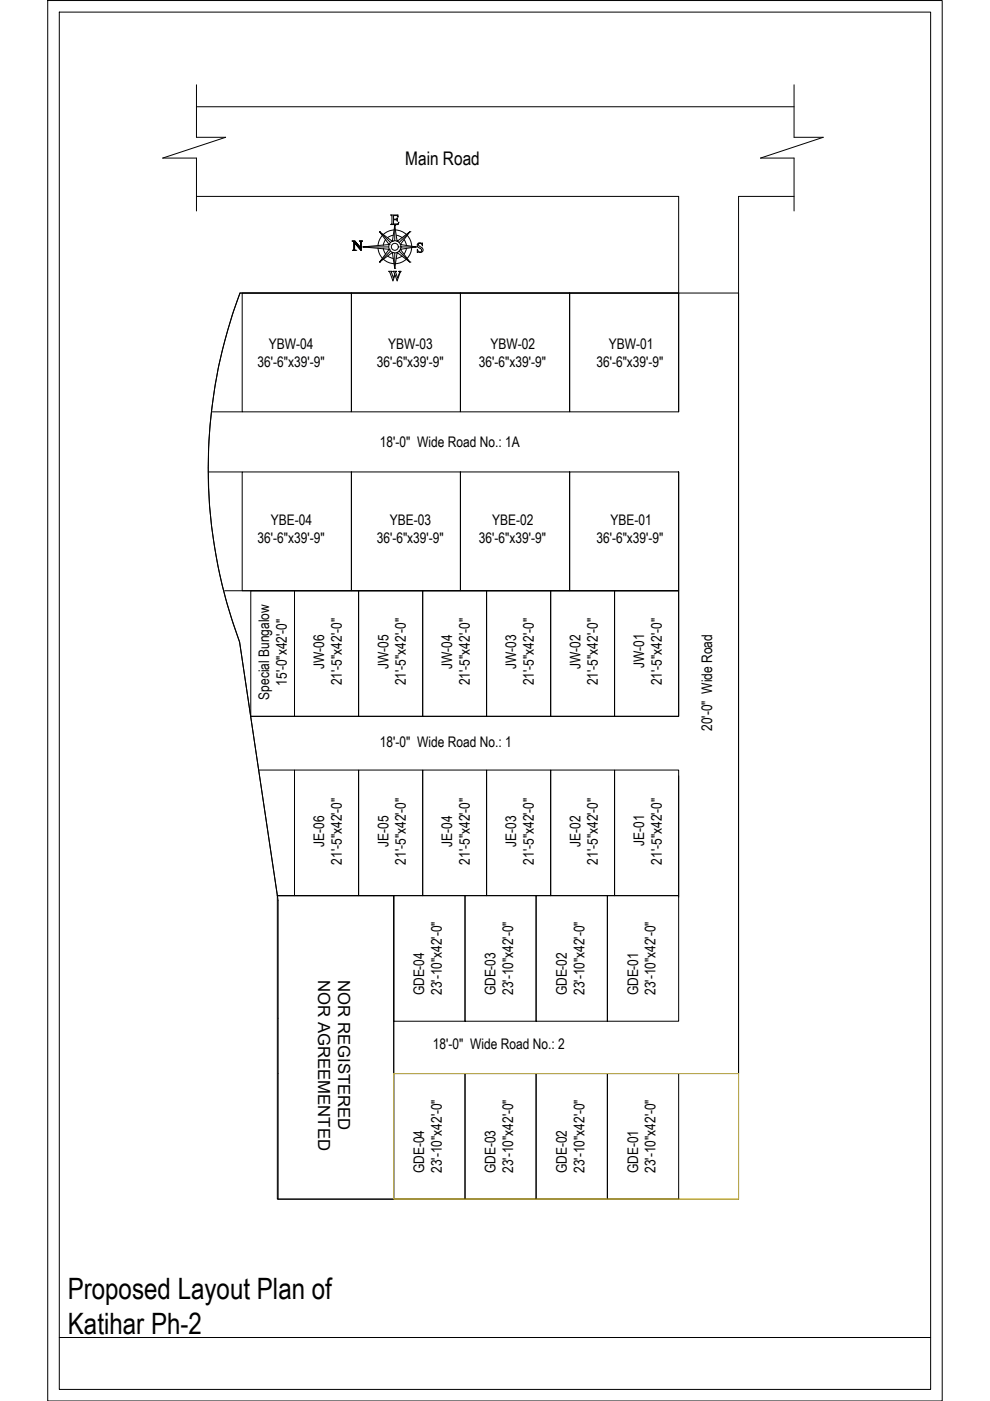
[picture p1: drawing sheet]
<svg xmlns="http://www.w3.org/2000/svg" width="210mm" height="297mm" viewBox="0 0 210 297" stroke-linecap="round" stroke-linejoin="round" font-family="sans-serif">
<!-- layer: 0 -->
<g fill="none" stroke="#000" stroke-width=".21">
<path d="M10.1 .1h189.7v296.9h-189.7zM12.6 2.6h184.7v292h-184.7zM41.7 18v11.1h6.1l-13.3 4.4h7.2v11.2M168.4 18v11.1h6.1l-13.3 4.4h7.2v11.2M41.7 22.6h126.7M41.7 41.6h102.2v45.7M74.8 53.1h.6M74.8 53.1h.1M74.8 51.1h.4M74.8 51.2h.5M74.9 53.1h.4M74.9 51.2h.4"/>
<path d="M74.9 51.3l-.2-.2h.5l1.2 1.4M74.9 51.3l.1 1.7M74.9 51.2h.5M75 53l-.2 .1M75 53h.2M75 51.3l1.5 1.6M75 53h.1M75.1 51.4v1.6M75.1 52.9l-.1 .1M75.1 51.3l1.4 1.6M75.1 51.5v1.5M75.1 52.9l.1 .1"/>
<path d="M75.2 51.5h.1M75.2 52.9v.1M75.2 51.5v1.4M75.2 53h.1M75.2 53l.2 .1M75.2 51.3l1.3 1.3M75.3 51.3l1.2 1.3M75.4 51.3l1.1 1.2M75.4 53.1h.1M76.3 51.1h.4M76.4 51.2l-.2-.1h.6l-.2 .1v1.9l-1.4-1.6M76.4 51.2h.2"/>
<path d="M76.4 51.2h.1M76.4 51.2l.1 1.3M76.4 51.2l.1 .1M76.5 52.7l-1.4-1.4 1.4 1.5M76.5 51.2v1.8M76.5 52.5h.1M76.5 51.2v1.9M76.6 51.2v.1M76.6 51.2h.1M77 52.4l5.5-.6-2-2.7 2.7 2.1 .5-3.4 .5 3.4 2.7-2.1-2 2.7 3.3 .6-3.3 .5 2 2.7-2.7-2.1-.5 3.4-.5-3.4-2.7 2.1 2-2.7zM77 52.4h.1M77 52.4h5.4"/>
<path d="M80.5 49.1l2.3 2.3M82.5 51.8h.1M82.5 52.9h.1M82.8 53.2l-2.3 2.4M83.2 51.2h.1M83.2 53.5h.1M83.7 47.8v3.2M83.7 53.6v3.3M84.2 51.2h.1M84.5 52.4h.1M84.6 53.2l2.3 2.4M84.9 52.9h.1"/>
<path d="M84.9 51.8h.1M85 52.4h.1M85 52.4h3.2M86.9 49.1l-2.3 2.3M88.2 52.4h.1M88.6 51.7l.2-.2h.8v.6l-.1-.1a.39 .39 0 0 0-.4-.4 .39 .39 0 0 0-.3 .5l.3 .2a.64 .64 0 0 1 .6 .9 .64 .64 0 0 1-1 .3h-.2v-.6a.44 .44 0 0 0 .5 .5 .44 .44 0 0 0 .3-.6l-.8-.5zM168.4 41.6h-11.8v212.6h-97.6v-63.3l-8.2-54.8a105.7 105.7 0 0 1 .1-74h93M50.9 62.1h105.7v165.5h-73.1v-37.7h-24.7l-8-53.8a105.2 105.2 0 0 1 .1-74zM51.4 62.1h23.1v25.2h-23.1zM74.5 62.1h23.1v25.2h-23.1zM97.6 62.1h23.2v25.2h-23.2zM120.8 62.1h23.1v25.2h-23.1z"/>
<path d="M44.8 87.3h6.6M44.2 100.1h7.2M51.4 100.1h23.1v25.2h-23.1zM74.5 100.1h23.1v25.2h-23.1zM97.6 100.1h23.2v25.2h-23.2zM120.8 100.1h23.1v25.2h-23.1zM143.9 100.1v51.7l-90.8 .1M47.6 125.3h96.3M53.2 125.3h9.2v26.6h-9.2zM62.4 125.3h13.6v26.6h-13.6zM76 125.3h13.6v26.6h-13.6zM89.6 125.3h13.6v26.6h-13.6z"/>
<path d="M103.2 125.3h13.6v26.6h-13.6zM116.8 125.3h13.5v26.6h-13.5zM130.3 125.3h13.6v26.6h-13.6zM54.9 163.3h7.5M62.4 163.3h13.6v26.6h-13.6zM76 163.3h13.6v26.6h-13.6zM89.6 163.3h13.6v26.6h-13.6zM103.2 163.3h13.6v26.6h-13.6zM116.8 163.3h13.5v26.6h-13.5zM130.3 163.3h13.6v26.6h-13.6zM143.9 164.5v25.7M58.8 189.9h24.7v64.3h-24.7z"/>
<path d="M58.8 189.9h3.6M83.5 189.9h15.1v26.6h-15.1zM98.6 189.9h15.1v26.6h-15.1zM113.7 189.9h15.1v26.6h-15.1zM128.8 189.9h15.1v26.6h-15.1zM83.5 227.6h15.1v26.6h-15.1zM98.6 227.6h15.1v26.6h-15.1zM113.7 227.6h15.1v26.6h-15.1zM128.8 227.6h15.1v26.6h-15.1zM12.6 283.6h184.7"/>
<circle cx="83.7" cy="52.3" r="1.29"/>
<circle cx="83.7" cy="52.3" r=".74"/>
</g>
<!-- layer: WARDROBE -->
<path d="M80.1 52.6l.4 1.4 .6 .8M81.1 49.9l-.6 .8-.4 1.4M81.3 52.6l.5 1.3M81.3 55l.8 .5 1.5 .4M81.8 50.8l-.5 1.2M82.2 54.3l1.2 .5M85.2 54.3l-1.2 .5M85.7 50.8l.5 1.2M86.1 55l-.8 .5-1.4 .4M86.2 52.6l-.5 1.3M86.3 49.9l.8 1.3 .2 1M87.3 52.5l-.2 1-.8 1.3" fill="none" stroke="#000" stroke-width=".21"/>
<!-- layer: 0 -->
<path d="M83.5 227.6h73.1v26.6h-73.1z" fill="none" stroke="#f8d731" stroke-width=".21"/>
<g font-size="6.2">
<text x="14.4" y="275.4">Proposed Layout Plan of</text>
<text x="14.4" y="282.9">Katihar Ph-2</text>
</g>
<g font-size="4.9">
<text x="81.5" y="48.7">E</text>
<text x="81.1" y="60.7">W</text>
</g>
<text font-size="4" x="85.9" y="35">Main Road</text>
<g font-size="3.5">
<text x="67.4" y="207.8" transform="rotate(90 67.4 207.8)">NOR AGREEMENTED</text>
<text x="71.7" y="207.8" transform="rotate(90 71.7 207.8)">NOR REGISTERED</text>
</g>
<g font-size="3.1">
<text x="54.6" y="77.7">36'-6&quot;x39'-9&quot;</text>
<text x="57" y="74">YBW-04</text>
<text x="79.9" y="77.7">36'-6&quot;x39'-9&quot;</text>
<text x="82.3" y="74">YBW-03</text>
<text x="101.6" y="77.7">36'-6&quot;x39'-9&quot;</text>
<text x="104" y="74">YBW-02</text>
<text x="126.4" y="77.7">36'-6&quot;x39'-9&quot;</text>
<text x="129.1" y="74">YBW-01</text>
<text x="80.6" y="94.7">18'-0&quot; Wide Road No.: 1A</text>
<text x="57.4" y="111.4">YBE-04</text>
<text x="82.7" y="111.4">YBE-03</text>
<text x="104.4" y="111.4">YBE-02</text>
<text x="129.4" y="111.4">YBE-01</text>
<text x="54.6" y="115.1">36'-6&quot;x39'-9&quot;</text>
<text x="79.9" y="115.1">36'-6&quot;x39'-9&quot;</text>
<text x="101.6" y="115.1">36'-6&quot;x39'-9&quot;</text>
<text x="126.4" y="115.1">36'-6&quot;x39'-9&quot;</text>
<text x="68.7" y="141.8" transform="rotate(-90 68.7 141.8)">JW-06</text>
<text x="82.3" y="141.8" transform="rotate(-90 82.3 141.8)">JW-05</text>
<text x="95.9" y="141.8" transform="rotate(-90 95.9 141.8)">JW-04</text>
<text x="109.5" y="141.8" transform="rotate(-90 109.5 141.8)">JW-03</text>
<text x="123.1" y="141.8" transform="rotate(-90 123.1 141.8)">JW-02</text>
<text x="136.6" y="141.7" transform="rotate(-90 136.6 141.7)">JW-01</text>
<text x="57.1" y="148.4" transform="rotate(-90 57.1 148.4)">Special Bungalow</text>
<text x="60.8" y="145.4" transform="rotate(-90 60.8 145.4)">15'-0&quot;x42'-0&quot;</text>
<text x="72.5" y="145.3" transform="rotate(-90 72.5 145.3)">21'-5&quot;x42'-0&quot;</text>
<text x="86" y="145.3" transform="rotate(-90 86 145.3)">21'-5&quot;x42'-0&quot;</text>
<text x="99.6" y="145.3" transform="rotate(-90 99.6 145.3)">21'-5&quot;x42'-0&quot;</text>
<text x="113.2" y="145.3" transform="rotate(-90 113.2 145.3)">21'-5&quot;x42'-0&quot;</text>
<text x="126.7" y="145.3" transform="rotate(-90 126.7 145.3)">21'-5&quot;x42'-0&quot;</text>
<text x="140.3" y="145.3" transform="rotate(-90 140.3 145.3)">21'-5&quot;x42'-0&quot;</text>
<text x="151" y="155" transform="rotate(-90 151 155)">20'-0&quot; Wide Road</text>
<text x="80.6" y="158.5">18'-0&quot; Wide Road No.: 1</text>
<text x="68.7" y="179.5" transform="rotate(-90 68.7 179.5)">JE-06</text>
<text x="82.3" y="179.5" transform="rotate(-90 82.3 179.5)">JE-05</text>
<text x="95.9" y="179.5" transform="rotate(-90 95.9 179.5)">JE-04</text>
<text x="109.5" y="179.5" transform="rotate(-90 109.5 179.5)">JE-03</text>
<text x="123.1" y="179.5" transform="rotate(-90 123.1 179.5)">JE-02</text>
<text x="136.6" y="179.4" transform="rotate(-90 136.6 179.4)">JE-01</text>
<text x="72.5" y="183.3" transform="rotate(-90 72.5 183.3)">21'-5&quot;x42'-0&quot;</text>
<text x="86" y="183.3" transform="rotate(-90 86 183.3)">21'-5&quot;x42'-0&quot;</text>
<text x="99.6" y="183.3" transform="rotate(-90 99.6 183.3)">21'-5&quot;x42'-0&quot;</text>
<text x="113.2" y="183.3" transform="rotate(-90 113.2 183.3)">21'-5&quot;x42'-0&quot;</text>
<text x="126.7" y="183.3" transform="rotate(-90 126.7 183.3)">21'-5&quot;x42'-0&quot;</text>
<text x="140.3" y="183.3" transform="rotate(-90 140.3 183.3)">21'-5&quot;x42'-0&quot;</text>
<text x="90" y="211.1" transform="rotate(-90 90 211.1)">GDE-04</text>
<text x="93.7" y="211" transform="rotate(-90 93.7 211)">23'-10&quot;x42'-0&quot;</text>
<text x="105.1" y="211.1" transform="rotate(-90 105.1 211.1)">GDE-03</text>
<text x="108.8" y="211" transform="rotate(-90 108.8 211)">23'-10&quot;x42'-0&quot;</text>
<text x="120.2" y="211.1" transform="rotate(-90 120.2 211.1)">GDE-02</text>
<text x="123.9" y="211" transform="rotate(-90 123.9 211)">23'-10&quot;x42'-0&quot;</text>
<text x="135.3" y="211.1" transform="rotate(-90 135.3 211.1)">GDE-01</text>
<text x="139" y="211" transform="rotate(-90 139 211)">23'-10&quot;x42'-0&quot;</text>
<text x="91.8" y="222.5">18'-0&quot; Wide Road No.: 2</text>
<text x="90" y="248.8" transform="rotate(-90 90 248.8)">GDE-04</text>
<text x="93.7" y="248.7" transform="rotate(-90 93.7 248.7)">23'-10&quot;x42'-0&quot;</text>
<text x="105.1" y="248.8" transform="rotate(-90 105.1 248.8)">GDE-03</text>
<text x="108.8" y="248.7" transform="rotate(-90 108.8 248.7)">23'-10&quot;x42'-0&quot;</text>
<text x="120.2" y="248.8" transform="rotate(-90 120.2 248.8)">GDE-02</text>
<text x="123.9" y="248.7" transform="rotate(-90 123.9 248.7)">23'-10&quot;x42'-0&quot;</text>
<text x="135.3" y="248.8" transform="rotate(-90 135.3 248.8)">GDE-01</text>
<text x="139" y="248.7" transform="rotate(-90 139 248.7)">23'-10&quot;x42'-0&quot;</text>
</g>
</svg>
